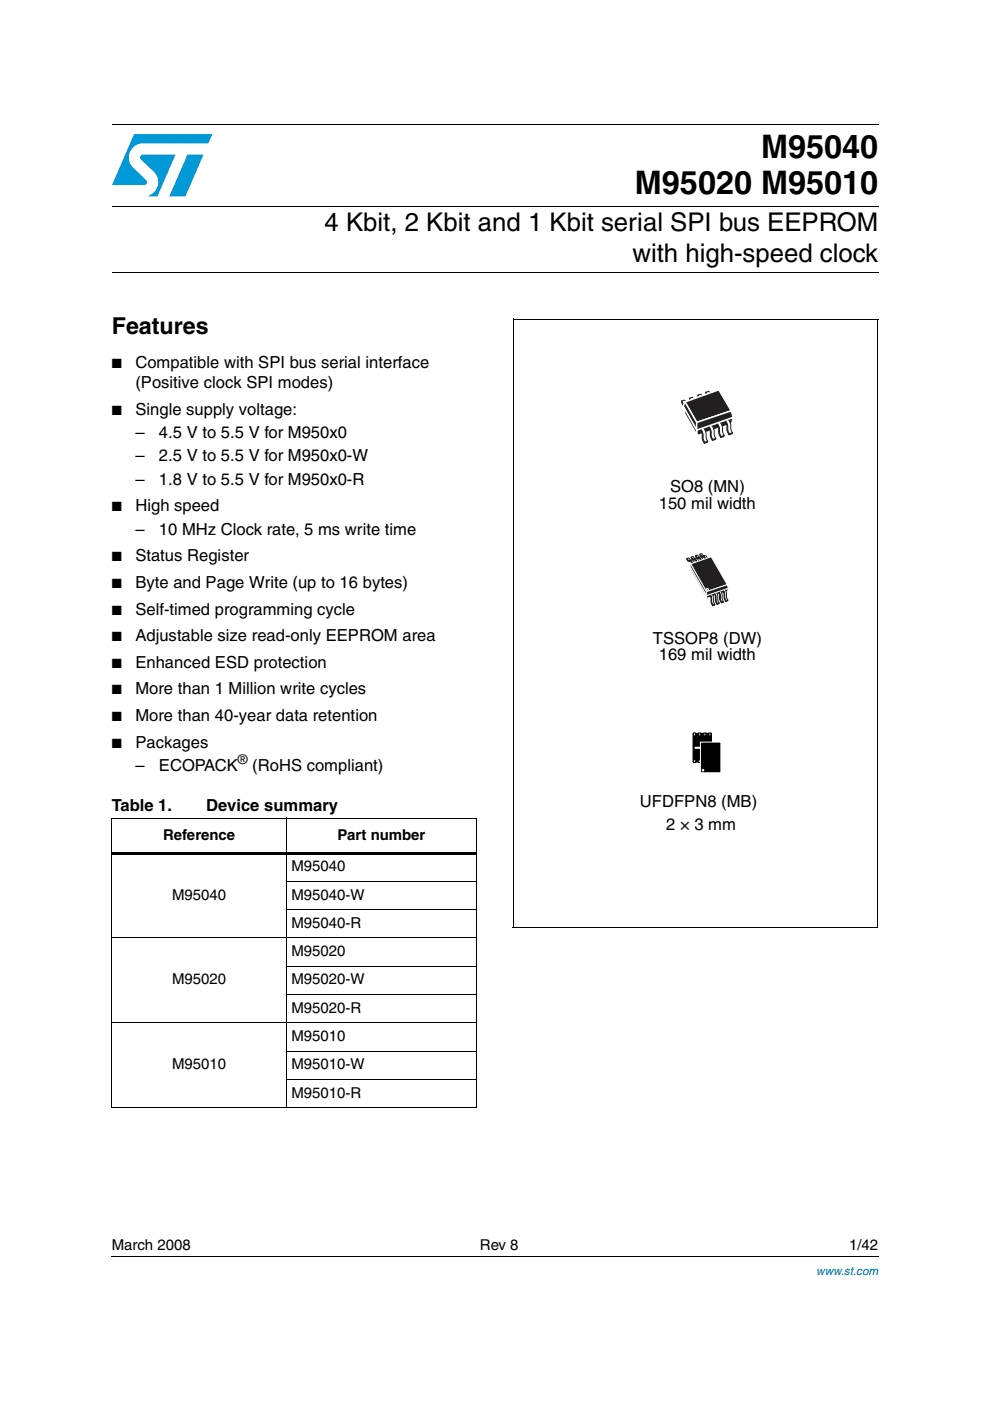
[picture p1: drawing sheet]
<svg xmlns="http://www.w3.org/2000/svg" width="210mm" height="297mm" viewBox="0 0 210 297" stroke-linecap="round" stroke-linejoin="round" font-family="sans-serif">
<g fill="#0099d8">
<path d="M39.7 32.8h3.5l-3.9 8.8h-3.4z"/>
<path d="M28.4 28.5h16.6l-.8 1.9h-13.9a3 3 0 0 0-2.8 1.9 3 3 0 0 0 .8 3.3l2.7 2.6a.62 .62 0 0 1 .1 .6 .62 .62 0 0 1-.5 .4h-6.8z"/>
<path d="M29.9 33l.4-.2h6.9l-3.8 8.8h-1.9a3.1 3.1 0 0 0 1.2-5.1l-2.8-2.7-.2-.4z"/>
</g>
<g fill="none" stroke="#000" stroke-width=".21">
<path d="M23.7 26.3h162.5M23.7 43.8h162.5M23.7 57.7h162.5M23.6 173.4h77.5M23.7 173.5v61.2M60.7 173.4v61.5M101 173.5v61.2M23.6 198.9h77.5M60.7 186.9h40.4M60.7 192.8h40.4M23.6 216.9h77.5M60.7 204.9h40.4"/>
<path d="M60.7 210.8h40.4M23.6 234.8h77.5M60.7 222.8h40.4M60.7 228.8h40.4M23.7 266.3h162.6"/>
</g>
<path d="M23.6 180.6h77.5v.5h-77.5zM23.6 266.3l.1 .1z" fill="#000"/>
<path d="M146.7 155.2h6.2v8.7h-6.2z" fill="#fff"/>
<path d="M146.7 155.3h4.4v6.5h-4.4z" fill="#000"/>
<path d="M146.7 155.3h4.4v6.5h-4.4z" fill="none" stroke="#fff" stroke-width=".21"/>
<g fill="#fff" stroke="#000" stroke-width=".21">
<path d="M147.1 155.4h.4v.4h-.4z"/>
<path d="M147.1 155.8h.4l-.2 .2z"/>
<path d="M150.3 155.4h.4v.4h-.4z"/>
<path d="M150.3 155.8h.4l-.2 .2z"/>
<path d="M148.1 155.4h.5v.4h-.5z"/>
<path d="M148.1 155.8h.5l-.2 .2z"/>
<path d="M149.2 155.4h.5v.4h-.5z"/>
<path d="M149.2 155.8h.5l-.3 .2z"/>
<path d="M150.3 161.2h.4v.5h-.4z"/>
<path d="M150.4 161.1l.1-.1 .2 .2h-.4z"/>
<path d="M147.1 161.2h.4v.5h-.4z"/>
<path d="M147.1 161.1l.2-.1 .2 .2h-.4z"/>
<path d="M149.2 161.2h.5v.5h-.5z"/>
<path d="M149.3 161.1l.1-.1 .3 .2h-.5z"/>
<path d="M148.1 161.2h.5v.5h-.5z"/>
<path d="M148.2 161.1l.2-.1 .2 .2h-.5z"/>
<path d="M147.2 158.2h3.3l.1 .6-3.3 .1z"/>
</g>
<path d="M148.5 157.3h4.3v6.5h-4.3z" fill="#000"/>
<path d="M148.5 157.3h4.3v6.5h-4.3z" fill="none" stroke="#fff" stroke-width=".21"/>
<circle cx="149.1" cy="163.3" r=".17" fill="#fff" stroke="#fff" stroke-width=".21"/>
<path d="M144.3 82.4h11.4v11.7h-11.4z" fill="#fff"/>
<path d="M144.5 85l.7 .7-.2 .2-.3-.2-.2-.4zM146.2 84.4l.6 .4-.4 .3-.2-.4zM148 83.8l.7 .3-.5 .4-.3-.5zM149.7 83.1l.6 .4-.4 .4-.3-.5z" fill="#000" stroke="#231f20" stroke-width=".21"/>
<g fill="#fff" stroke="#231f20" stroke-width=".21">
<path d="M149.7 83.1l.6-.1 .3 .4-.7 .2z"/>
<path d="M148 83.8l.6-.2 .3 .4-.7 .2z"/>
<path d="M146.2 84.4l.6-.2 .3 .5-.6 .2z"/>
<path d="M144.5 85l.7-.2 .2 .5-.2 .4-.4-.1z"/>
</g>
<path d="M145.2 85.2l7.2-2.6 2.6 4.5-7.3 2.5z" fill="#231f20"/>
<path d="M145.2 85.2l7.2-2.6 2.6 4.5-7.3 2.5z" fill="none" stroke="#fff" stroke-width=".32"/>
<path d="M145.2 85.2l2.5 4.4v1.6l-2.9-5.1z" fill="#231f20"/>
<path d="M145.2 85.2l2.5 4.4v1.6l-2.9-5.1z" fill="none" stroke="#fff" stroke-width=".32"/>
<path d="M144.8 86.1l2.9 5.1 .1 1.2-2.6-4.6z" fill="#231f20"/>
<path d="M144.8 86.1l2.9 5.1 .1 1.2-2.6-4.6z" fill="none" stroke="#fff" stroke-width=".32"/>
<path d="M147.7 91.2l7.8-2.7-.4 1.4-7.3 2.5z" fill="#231f20"/>
<path d="M147.7 91.2l7.8-2.7-.4 1.4-7.3 2.5z" fill="none" stroke="#fff" stroke-width=".32"/>
<path d="M148.5 90.9l.7 .1 .1 3a2.69 2.69 0 0 1-.4-2l-.4-.8z" fill="#231f20"/>
<path d="M148.5 90.9l.7 .1 .1 3a2.69 2.69 0 0 1-.4-2l-.4-.8z" fill="none" stroke="#231f20" stroke-width=".21"/>
<path d="M149.4 93.8l.7-.2-.1 .2-.7 .2z" fill="#231f20"/>
<path d="M149.4 93.8l.7-.2-.1 .2-.7 .2z" fill="none" stroke="#231f20" stroke-width=".21"/>
<g fill="#231f20" stroke="#231f20" stroke-width=".21">
<path d="M150.2 90.3h.7l.2 3.1a2.69 2.69 0 0 1-.5-2l-.4-.8z"/>
<path d="M151.1 93.2l.7-.3-.1 .3-.6 .2z"/>
<path d="M152 89.7h.6l.2 3.1a2.69 2.69 0 0 1-.4-2l-.4-.8z"/>
<path d="M152.9 92.5l.6-.2v.3l-.7 .2z"/>
<path d="M153.8 89.1l.6 .1 .2 3a2.7 2.7 0 0 1-.5-2l-.4-.8z"/>
<path d="M154.7 92l.6-.2-.1 .2-.6 .2z"/>
</g>
<g fill="#fff" stroke="#231f20" stroke-width=".21">
<path d="M148.5 90.9l.7-.2a3.4 3.4 0 0 1 .6 2.3l.3 .6-.7 .2a3.3 3.3 0 0 1-.4-2z"/>
<path d="M150.2 90.3l.7-.2a3.4 3.4 0 0 1 .6 2.3l.3 .5-.7 .3a3.3 3.3 0 0 1-.4-2z"/>
<path d="M152 89.7l.6-.2a3.4 3.4 0 0 1 .7 2.3l.2 .5-.6 .2a3.3 3.3 0 0 1-.4-1.9z"/>
<path d="M153.8 89.1l.6-.2a3.4 3.4 0 0 1 .6 2.3l.3 .6-.6 .2a3.3 3.3 0 0 1-.5-2z"/>
</g>
<path d="M147.7 89.6l7.3-2.5 .5 1.4-7.8 2.7z" fill="#231f20"/>
<path d="M147.7 89.6l7.3-2.5 .5 1.4-7.8 2.7z" fill="none" stroke="#fff" stroke-width=".32"/>
<path d="M145.4 117.1h9.3v11.6h-9.3z" fill="#fff"/>
<path d="M145.7 118.4l.3-.1a.85 .85 0 0 0 .9 .5l.5 .7-.4 .2-.5-.8a.72 .72 0 0 1-.8-.5z" fill="#fff" stroke="#231f20" stroke-width=".21"/>
<path d="M145.7 118.4a.72 .72 0 0 0 .8 .5l.5 .9-.6-.7a.64 .64 0 0 1-.7-.7z" fill="#231f20" stroke="#231f20" stroke-width=".21"/>
<path d="M146.6 118.1l.4-.1a.85 .85 0 0 0 .9 .5l.4 .7-.4 .2-.4-.7-.7-.2z" fill="#fff" stroke="#231f20" stroke-width=".21"/>
<path d="M146.6 118.1l.2 .4 .7 .2 .4 .8-.5-.7a.64 .64 0 0 1-.8-.7z" fill="#231f20" stroke="#231f20" stroke-width=".21"/>
<path d="M147.5 117.8l.4-.1a.85 .85 0 0 0 .9 .5l.4 .7-.4 .2-.5-.8a.72 .72 0 0 1-.8-.5z" fill="#fff" stroke="#231f20" stroke-width=".21"/>
<path d="M147.5 117.8a.72 .72 0 0 0 .8 .5l.5 .9-.5-.7a.64 .64 0 0 1-.8-.7z" fill="#231f20" stroke="#231f20" stroke-width=".21"/>
<path d="M148.4 117.5l.4-.1a.85 .85 0 0 0 .9 .5l.5 .7-.4 .2-.6-.8a.72 .72 0 0 1-.8-.5z" fill="#fff" stroke="#231f20" stroke-width=".21"/>
<path d="M148.4 117.5a.72 .72 0 0 0 .8 .5l.5 .9-.5-.7a.64 .64 0 0 1-.8-.7z" fill="#231f20" stroke="#231f20" stroke-width=".21"/>
<g fill="#231f20" stroke="#fff" stroke-width=".21">
<path d="M146.4 119.6l4.4-1.6 3.4 6-4.4 1.4z"/>
<path d="M146.4 119.6l3.4 5.8v.9l-3.6-6.3z"/>
<path d="M146.2 120l3.6 6.3v.6l-3.4-6z"/>
<path d="M149.8 124.8l.4 .1-.4 .2z"/>
</g>
<path d="M149.8 126.3l4.6-1.6-.1 .7-4.5 1.5z" fill="#231f20"/>
<path d="M149.8 126.3l4.6-1.6-.1 .7-4.5 1.5z" fill="none" stroke="#fff" stroke-width=".21"/>
<path d="M150.5 126l.4-.1 .2 .2 .2 1.4 .3 .7-.4 .1-.2-.3-.2-1.3z" fill="#fff" stroke="#231f20" stroke-width=".21"/>
<g fill="#231f20" stroke="#231f20" stroke-width=".21">
<path d="M150.5 126l.3 .7 .1 1 .2 .7-.3-.7-.1-1z"/>
<path d="M151.2 128.3l.4-.1-.5 .2z"/>
</g>
<path d="M151.4 125.7l.4-.1 .2 .2 .2 1.4 .3 .6-.4 .2-.2-.3-.1-1.3z" fill="#fff" stroke="#231f20" stroke-width=".21"/>
<g fill="#231f20" stroke="#231f20" stroke-width=".21">
<path d="M151.4 125.7l.4 .7v1l.2 .7-.3-.7v-1z"/>
<path d="M152.1 128l.4-.2-.5 .3z"/>
</g>
<path d="M152.4 125.4l.4-.2 .1 .3 .2 1.4 .3 .6-.4 .2-.2-.3-.1-1.3z" fill="#fff" stroke="#231f20" stroke-width=".21"/>
<g fill="#231f20" stroke="#231f20" stroke-width=".21">
<path d="M152.4 125.4l.3 .7v1l.3 .7-.4-.7v-1z"/>
<path d="M153 127.7l.4-.2-.4 .3z"/>
</g>
<path d="M153.3 125.1l.4-.2 .2 .3 .1 1.4 .3 .6-.4 .2-.2-.3-.1-1.3z" fill="#fff" stroke="#231f20" stroke-width=".21"/>
<g fill="#231f20" stroke="#231f20" stroke-width=".21">
<path d="M153.3 125.1l.3 .7v1l.3 .7-.4-.7v-1z"/>
<path d="M153.9 127.4l.4-.2-.4 .3z"/>
</g>
<path d="M149.8 125.4l4.4-1.4 .2 .7-4.6 1.6z" fill="#231f20"/>
<path d="M149.8 125.4l4.4-1.4 .2 .7-4.6 1.6z" fill="none" stroke="#fff" stroke-width=".21"/>
<path d="M108.8 67.7h77.4M108.8 67.6v129M186.1 67.7v128.9M108.7 196.6h77.4" fill="none" stroke="#000" stroke-width=".21"/>
<g font-size="6.9">
<text x="161.4" y="33.6">M95040</text>
<text x="134.6" y="41.1">M95020 M95010</text>
</g>
<g font-size="5.5">
<text x="68.8" y="49.1">4 Kbit, 2 Kbit and 1 Kbit serial SPI bus EEPROM</text>
<text x="134.1" y="55.6">with high-speed clock</text>
</g>
<text font-size="4.9" x="23.7" y="70.9">Features</text>
<g font-size="3.5">
<text x="28.7" y="78.1">Compatible with SPI bus serial interface</text>
<text x="28.7" y="82.3">(Positive clock SPI modes)</text>
<text x="28.7" y="87.9">Single supply voltage:</text>
<text x="28.7" y="92.9">–</text>
<text x="33.7" y="92.9">4.5 V to 5.5 V for M950x0</text>
<text x="28.7" y="97.8">–</text>
<text x="33.7" y="97.8">2.5 V to 5.5 V for M950x0-W</text>
<text x="28.7" y="102.8">–</text>
<text x="33.7" y="102.8">1.8 V to 5.5 V for M950x0-R</text>
<text x="139.7" y="107.8">150 mil width</text>
<text x="142.1" y="104.3">SO8 (MN)</text>
<text x="28.7" y="108.4">High speed</text>
<text x="28.7" y="113.3">–</text>
<text x="33.7" y="113.3">10 MHz Clock rate, 5 ms write time</text>
<text x="28.7" y="119">Status Register</text>
<text x="28.7" y="124.7">Byte and Page Write (up to 16 bytes)</text>
<text x="28.7" y="130.3">Self-timed programming cycle</text>
<text x="28.7" y="135.9">Adjustable size read-only EEPROM area</text>
<text x="138.4" y="136.5">TSSOP8 (DW)</text>
<text x="28.7" y="141.6">Enhanced ESD protection</text>
<text x="139.7" y="140">169 mil width</text>
<text x="28.7" y="147.2">More than 1 Million write cycles</text>
<text x="28.7" y="152.9">More than 40-year data retention</text>
<text x="28.7" y="158.5">Packages</text>
<text x="28.7" y="163.4">–</text>
<text x="33.7" y="163.4">ECOPACK</text>
<text x="53.5" y="163.4">(RoHS compliant)</text>
<text x="23.7" y="171.9">Table 1.</text>
<text x="43.7" y="171.9">Device summary</text>
<text x="135.7" y="171.2">UFDFPN8 (MB)</text>
<text x="141.2" y="176.1">2 × 3 mm</text>
</g>
<g font-size="3.2">
<text x="34.6" y="178">Reference</text>
<text x="71.6" y="178">Part number</text>
<text x="61.8" y="184.7">M95040</text>
<text x="36.5" y="190.7">M95040</text>
<text x="61.8" y="190.7">M95040-W</text>
<text x="61.8" y="196.7">M95040-R</text>
<text x="61.8" y="202.7">M95020</text>
<text x="36.5" y="208.7">M95020</text>
<text x="61.8" y="208.7">M95020-W</text>
<text x="61.8" y="214.7">M95020-R</text>
<text x="61.8" y="220.7">M95010</text>
<text x="36.5" y="226.7">M95010</text>
<text x="61.8" y="226.7">M95010-W</text>
<text x="61.8" y="232.7">M95010-R</text>
<text x="23.7" y="265">March 2008</text>
<text x="101.7" y="265">Rev 8</text>
<text x="180" y="265">1/42</text>
</g>
<g font-size="2.8">
<text x="23.7" y="78.1">■</text>
<text x="23.7" y="87.9">■</text>
<text x="23.7" y="108.4">■</text>
<text x="23.7" y="119">■</text>
<text x="23.7" y="124.7">■</text>
<text x="23.7" y="130.3">■</text>
<text x="23.7" y="135.9">■</text>
<text x="23.7" y="141.6">■</text>
<text x="23.7" y="147.2">■</text>
<text x="23.7" y="152.9">■</text>
<text x="23.7" y="158.5">■</text>
<text x="50.4" y="162.1">®</text>
</g>
<text font-size="2.5" fill="#00f" x="173.1" y="270.4">www.st.com</text>
</svg>
